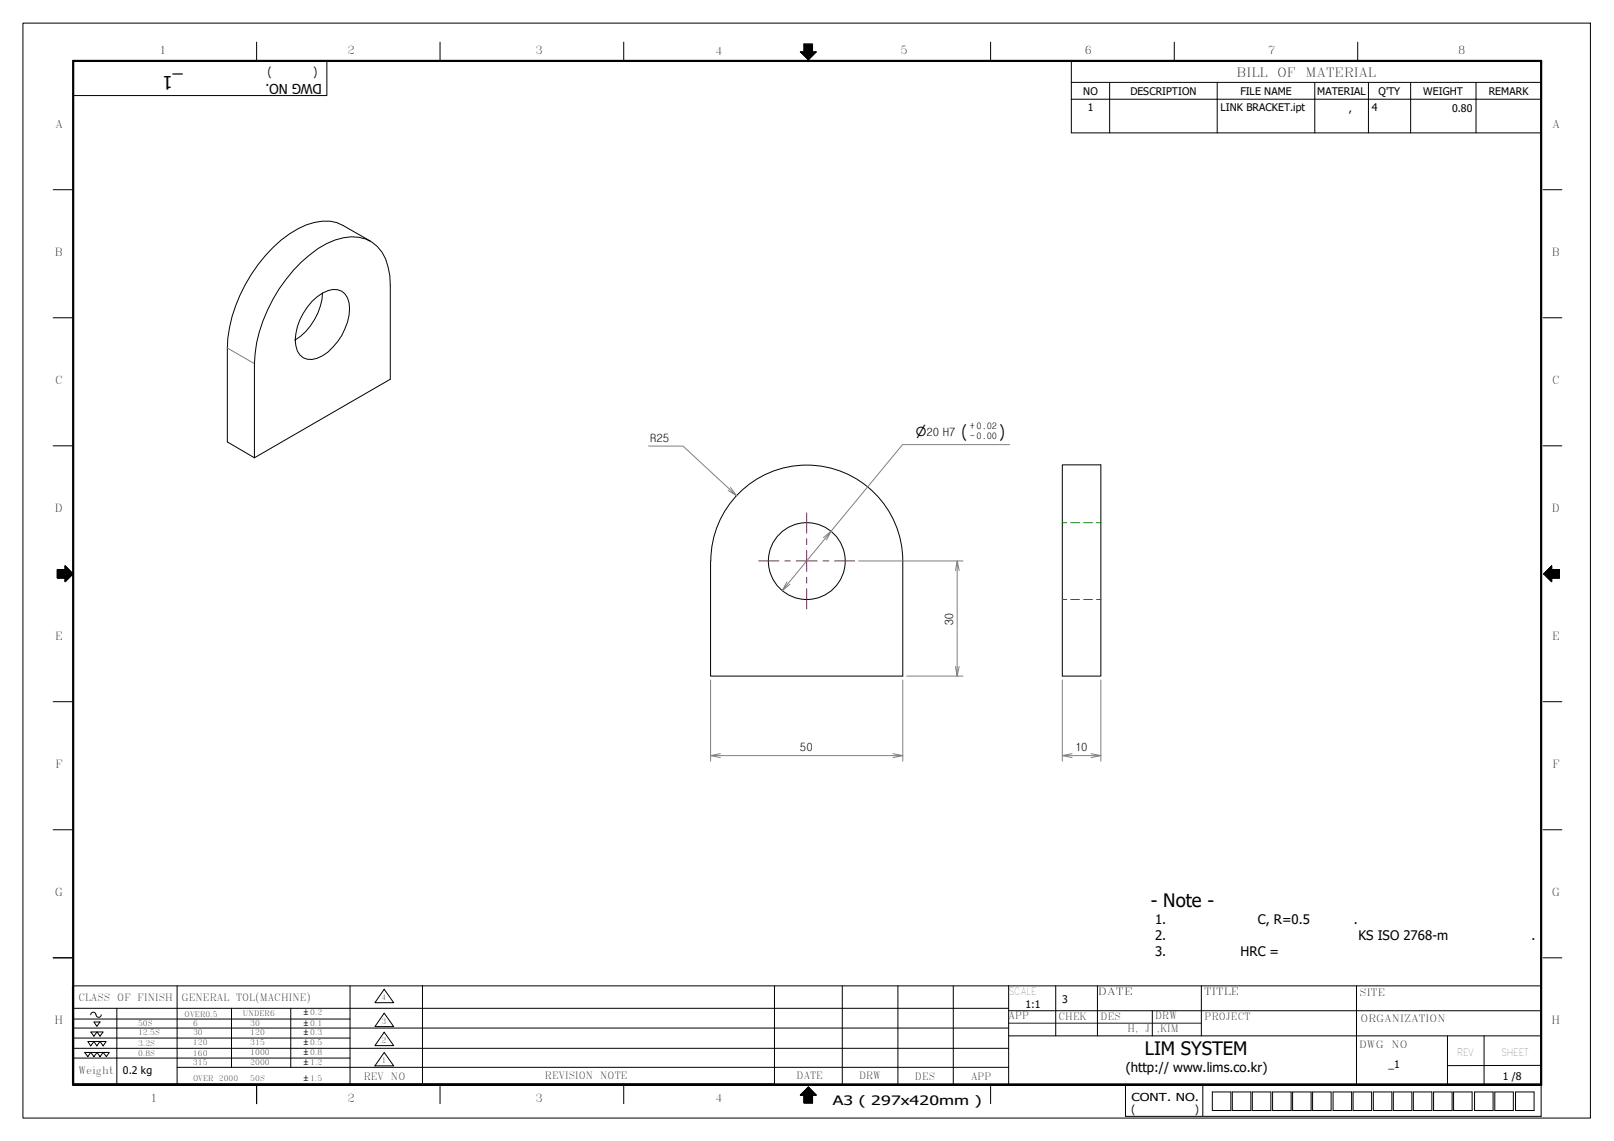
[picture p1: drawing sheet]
<svg xmlns="http://www.w3.org/2000/svg" width="420mm" height="297mm" viewBox="0 0 420 297" stroke-linecap="round" stroke-linejoin="round" font-family="sans-serif">
<g fill="none" stroke="#000" stroke-width=".26">
<path d="M212.5 13.5l-2.1 2M89.3 58.7a12.1 12.1 0 0 0-11.7 .8 37.8 37.8 0 0 0-16.3 20.1 33.7 33.7 0 0 0-2.1 11v24.4l7 4.2 35.4-20.5M83.9 76.3a15.7 15.7 0 0 1-7.1 12.2 15.7 15.7 0 0 1 7.1-12.2 4.6 4.6 0 0 1 5.9 .2 6.7 6.7 0 0 1 1.1 5.5 15 15 0 0 1-8.4 11.3 3.8 3.8 0 0 1-5.5-3.3l-.2-1.5M66.2 94.7v24.5M276.5 121h10.1v55h-10.1zM185 146v30h50v-30a25 25 0 0 0-25-24.9 25 25 0 0 0-25 25"/>
<circle cx="210" cy="146.1" r="10"/>
</g>
<path d="M276.5 136.1h1.2M278.8 136.1h2.2M282.1 136.1h2.3M285.4 136.1h1.2M276.5 156.1h1.2M278.8 156.1h2.2M282.1 156.1h2.3M285.4 156.1h1.2" fill="none" stroke="#008000" stroke-width=".26"/>
<path d="M59.2 90.6l7 4.1" fill="none" stroke="#808080" stroke-width=".26"/>
<g fill="none" stroke="#000" stroke-width=".26">
<path d="M66.8 11v4.9M85.1 16.1v8.8h-66.1M114.6 11v4.9M162.4 11v4.9M257.9 11v4.9M305.7 11v4.9M353.4 11v4.9M13.8 49.4h4.9M89.3 58.7l7.2 4.1M401.7 49.4h4.9M13.8 82.7h4.9M66.2 94.7a39.6 39.6 0 0 1 16.6-30 14.4 14.4 0 0 1 12.4-2.5 9.5 9.5 0 0 1 5.8 7.3l.5 2.2 .1 2.5v24.5"/>
<path d="M401.7 82.7h4.9M13.8 116.1h4.9M401.7 116.1h4.9M14.9 148.3h2.1v-1l2 2.1-2 2v-.9h-2.1zM13.8 182.7h4.9M401.7 182.7h4.9M13.8 216h4.9M401.7 216h4.9M13.8 249.4h4.9M401.7 249.4h4.9M66.8 282.4v4.9M114.6 282.4v4.9"/>
<path d="M162.4 282.4v4.9M257.9 282.4v4.9M313.1 282.4v8.1M315.6 284.3h4.8v4.8h-4.8zM320.8 284.3h4.8v4.8h-4.8zM326 284.3h4.8v4.8h-4.8zM331.3 284.3h4.8v4.8h-4.8zM336.5 284.3h4.8v4.8h-4.8zM341.7 284.3h4.8v4.8h-4.8zM347 284.3h4.9v4.8h-4.9zM352.2 284.3h4.9v4.8h-4.9zM357.5 284.3h4.8v4.8h-4.8z"/>
<path d="M362.7 284.3h4.8v4.8h-4.8zM367.9 284.3h4.8v4.8h-4.8zM373.2 284.3h4.8v4.8h-4.8zM378.4 284.3h4.8v4.8h-4.8zM383.9 284.3h4.8v4.8h-4.8zM389.1 284.3h4.9v4.8h-4.9zM394.5 284.3h4.9v4.8h-4.9zM401.2 282.4v8.2h-108.2"/>
</g>
<!-- layer: 0 -->
<path d="M401.9 149.4l2-1.1v2.2zM401.9 149.4l2 1.1v.9zM403.9 147.3v1l-2 1.1zM403.9 148.3h2.1v2.2zM403.9 148.3l2.1 2.2h-2.1zM209.3 285.1l2.2 2h-2.2zM209.3 285.1h2.2v2zM210.4 283l1.1 2.1h-2.2zM210.4 283l2.1 2.1h-1zM208.3 285.1l2.1-2.1-1.1 2.1z" fill="#000" stroke="#000" stroke-width=".26"/>
<path d="M14.9 148.3h2.1l-2.1 2.2zM17 148.3v2.2h-2.1zM17 148.3l2 1.1-2 1.1zM17 150.5l2-1.1-2 2zM17 147.3l2 2.1-2-1.1z" fill="#000" stroke="#000" stroke-width=".26"/>
<path d="M209.3 13.5h2.2l-1.1 2zM208.3 13.5h1l1.1 2zM209.3 11.5h2.2v2zM209.3 11.5l2.2 2h-2.2zM211.5 13.5h1l-2.1 2z" fill="#000" stroke="#000" stroke-width=".26"/>
<g fill="none" stroke="#000" stroke-width=".26">
<path d="M278.9 21.4v-5.5h122.3v5.5M278.9 21.4h122.3v4.4M278.9 21.4v13.2h122.3v-8.8M278.9 25.8h122.3M288.9 21.4v13.2M316.9 21.4v13.2M342.3 21.4v13.2M356.2 21.4v13.2M367.2 21.4v13.2M384.2 21.4v13.2M46.1 256.7v25.5M91.1 256.7v25.5"/>
<path d="M100 257.5l2.5 3.5h-4.9zM110 256.6v25.6M201.6 256.7v25.5h-182.7v-25.5h382.3v25.5h-382.3M219.3 256.7v25.7M233.7 256.7v25.7M248.2 256.7v25.5M262.6 256.7v25.5M274.8 256.7v13M285.7 256.7v13M312.7 256.7v13M353.1 256.7v25.5M18.9 275.4h72.2"/>
<path d="M18.9 270.2h72.2M18.9 265.3h72.2M18.9 267.6h243.6M18.9 262.5h243.7M18.9 272.9h243.7M22 274h1.6l-.7 1.1zM22.9 271.1h1.5l-.8 1.2zM23.6 274h1.7l-.9 1.1zM23.6 268.7h1.7l-.9 1zM23.6 264.2a.67 .67 0 0 1 .7-.7 .67 .67 0 0 1 .7 .7M24.4 271.1h1.6l-.8 1.2zM24.4 266.1h1.6l-.8 1.1z"/>
<path d="M25 264.2a.67 .67 0 0 0 .7 .6 .67 .67 0 0 0 .7-.6M25.3 274h1.6l-.9 1.1zM25.3 268.7h1.6l-.9 1zM26 271.1h1.6l-.7 1.2zM26.9 274h1.5l-.7 1.1zM30.4 262.5v19.7M46.1 277.9h216.5M60.3 262.5v15.4M75.7 262.5v15.4M100 263.8l2.5 3.5h-4.9zM100 268.7l2.5 3.5h-4.9zM100 274l2.5 3.5h-4.9z"/>
<path d="M262.6 263.1h138.6M262.6 269.7h138.6M300 263.1v6.6M376.8 269.7v12.5M386.3 269.7v12.5M401.2 277.4h-24.4"/>
</g>
<!-- layer: SkizziergeometrieWIN-ISO -->
<path d="M6 6h408v285.1h-408z" fill="none" stroke="#000" stroke-width=".26"/>
<!-- layer: 0 -->
<path d="M212.5 13.5h-1v-2h-2.2v2h-1l2.1 2M14.9 148.3h2.1v-1l2 2.1-2 2v-.9h-2.1zM403.9 147.3v1h2.1v2.2h-2.1v.9l-2-2zM208.3 285.1l2.1-2.1 2.1 2.1h-1v2h-2.2v-2zM293 282.4v8.2" fill="none" stroke="#000" stroke-width=".26"/>
<path d="M19 15.9h382.2v266.5h-382.2z" fill="none" stroke="#000" stroke-width=".57"/>
<path d="M262.6 266.4h50.1" fill="none" stroke="#400040" stroke-width=".26"/>
<path d="M210 133.5v5.3M197.5 146h5.3M204.3 146h1.4M207.3 146h5.4M210 140.3v1.5M210 143.3v5.5M210 150.3v1.5M210 153.3v5.2M214.2 146h1.6M217.2 146h5.3" fill="none" stroke="#f00" stroke-width=".26"/>
<g fill="none" stroke="#808080" stroke-width=".26">
<path d="M168.8 116.1h9l13.9 12.9-2.2-1.3M262.8 115.7h-27.9l-18.6 22.6-1.9 1.6M190.2 126.9l1.5 2.1M205.6 152.1l-2 1.7M215.1 140.6l1.2-2.3-12.7 15.5 1.3-2.3M223.5 146h27.2M249.2 146l-.5 2.5M249.7 148.5l-.5-2.5v30l-.5-2.5M185 177v21.2M235 177v21.2M236 176h14.7M249.7 173.5l-.5 2.5"/>
<path d="M276.5 177v21.2M286.6 177v21.2M185 196.7l2.5 .5M187.5 196.2l-2.5 .5h50l-2.5 .5M232.5 196.2l2.5 .5M276.5 196.7l2.6 .5M279.1 196.2l-2.6 .5h10.1l-2.6 .5M284 196.2l2.6 .5"/>
</g>
<g font-size="4.8">
<text x="47.6" y="19.8" transform="rotate(180 47.6 19.8)">_1</text>
<text x="249.9" y="114.2">(</text>
<text x="259.7" y="114.2">)</text>
<text x="299.6" y="236.1">- Note -</text>
<text x="298" y="274.6">LIM SYSTEM</text>
</g>
<text font-size="3.5" x="83.8" y="21.8" transform="rotate(-180 83.8 21.8)">DWG NO.</text>
<g font-size="3.4">
<text x="300.7" y="240.6">1.</text>
<text x="300.7" y="244.7">2.</text>
<text x="327.5" y="240.6">C, R=0.5</text>
<text x="352.4" y="240.6">.</text>
<text x="353.6" y="244.7">KS ISO 2768-m</text>
<text x="398.7" y="244.7">.</text>
<text x="300.7" y="248.8">3.</text>
<text x="322.9" y="248.8">HRC =</text>
<text x="293.1" y="279.1">(http:// www.lims.co.kr)</text>
<text x="216.8" y="287.6">A3 ( 297x420mm )</text>
</g>
<g font-size="3.3">
<text x="321.9" y="19.9">BILL</text>
<text x="332.5" y="19.9">OF</text>
<text x="339.9" y="19.9">MATERIAL</text>
</g>
<text font-size="3.2" x="238.4" y="113.5">⌀20 H7</text>
<g font-size="3.1">
<text x="70.7" y="18.1" transform="rotate(180 70.7 18.1)">)</text>
<text x="82.5" y="18.1" transform="rotate(180 82.5 18.1)">(</text>
</g>
<g font-size="3">
<text x="169.4" y="115">R25</text>
<text x="248.2" y="162.7" transform="rotate(-90 248.2 162.7)">30</text>
<text x="208.3" y="195.6">50</text>
<text x="279.9" y="195.6">10</text>
</g>
<g font-size="2.9">
<text x="41.5" y="14.1">1</text>
<text x="90.4" y="14.1">2</text>
<text x="139.4" y="14.1">3</text>
<text x="186.2" y="14.2">4</text>
<text x="234.4" y="14.1">5</text>
<text x="282.4" y="14.1">6</text>
<text x="330.1" y="14.1">7</text>
<text x="379.6" y="14.1">8</text>
<text x="14.4" y="33.3">A</text>
<text x="404.1" y="33.3">A</text>
<text x="14.3" y="66.6">B</text>
<text x="404" y="66.6">B</text>
<text x="14.4" y="99.9">C</text>
<text x="404.1" y="99.9">C</text>
<text x="14.3" y="133.2">D</text>
<text x="404" y="133.2">D</text>
<text x="14.4" y="166.5">E</text>
<text x="404.1" y="166.5">E</text>
<text x="14.4" y="199.9">F</text>
<text x="404.1" y="199.9">F</text>
<text x="14.3" y="233.2">G</text>
<text x="404" y="233.2">G</text>
<text x="14.2" y="266.5">H</text>
<text x="403.9" y="266.5">H</text>
<text x="39.1" y="286.9">1</text>
<text x="90.4" y="286.8">2</text>
<text x="139.4" y="286.8">3</text>
<text x="186.2" y="286.8">4</text>
<text x="294.6" y="286.5">CONT. NO.</text>
<text x="294.6" y="289.9">(</text>
<text x="311.1" y="289.9">)</text>
</g>
<g font-size="2.7">
<text x="282" y="24.7">NO</text>
<text x="283.1" y="29">1</text>
<text x="294.3" y="24.7">DESCRIPTION</text>
<text x="317.8" y="29">LINK BRACKET.ipt</text>
<text x="322.9" y="24.6">FILE NAME</text>
<text x="342.9" y="24.6">MATERIAL</text>
<text x="351.2" y="29.1">,</text>
<text x="357.1" y="29">4</text>
<text x="358.8" y="24.7">Q'TY</text>
<text x="370.5" y="24.7">WEIGHT</text>
<text x="378" y="29.1">0.80</text>
<text x="387.5" y="24.6">REMARK</text>
<text x="267" y="262.4">1:1</text>
<text x="276.5" y="261.2">3</text>
<text x="32" y="279.6">0.2 kg</text>
<text x="361.4" y="278">_1</text>
<text x="391.2" y="281.1">1 /8</text>
</g>
<g font-size="2.6">
<text x="20.4" y="260.5">CLASS</text>
<text x="30.5" y="260.5">OF FINISH</text>
<text x="47.2" y="260.7">GENERAL TOL(MACHINE)</text>
<text x="262.6" y="258.9">SCALE</text>
<text x="285.8" y="259.1">DATE</text>
<text x="313.5" y="259.1">TITLE</text>
<text x="353.9" y="259.4">SITE</text>
<text x="262.6" y="265.2">APP</text>
<text x="275.5" y="265.4">CHEK</text>
<text x="286.5" y="265.5">DES</text>
<text x="293.5" y="268.8">H, J</text>
<text x="300.7" y="265.3">DRW</text>
<text x="301.2" y="268.8">,KIM</text>
<text x="313.6" y="265.6">PROJECT</text>
<text x="354.1" y="266.1">ORGANIZATION</text>
<text x="353.8" y="272.7">DWG</text>
<text x="362.3" y="272.7">NO</text>
<text x="379.3" y="274.9">REV</text>
<text x="390.8" y="274.9">SHEET</text>
<text x="20.4" y="279.5">Weight</text>
<text x="94.7" y="281.2">REV NO</text>
<text x="141.9" y="281">REVISION</text>
<text x="156.3" y="281">NOTE</text>
<text x="207.3" y="280.8">DATE</text>
<text x="223.6" y="280.8">DRW</text>
<text x="238.1" y="281.1">DES</text>
<text x="252.8" y="281">APP</text>
</g>
<g font-size="2.3">
<text x="252.5" y="111.6">+ 0.02</text>
<text x="252.5" y="114.2">- 0.00</text>
</g>
<g font-size="2">
<text x="99.3" y="260.3">4</text>
<text x="35.9" y="267.2">50S</text>
<text x="35.9" y="269.5">12.5S</text>
<text x="48.1" y="264.7">OVER0.5</text>
<text x="50.3" y="267.1">6</text>
<text x="50.3" y="269.5">30</text>
<text x="63.2" y="264.5">UNDER6</text>
<text x="65.2" y="267.1">30</text>
<text x="65.2" y="269.4">120</text>
<text x="79.1" y="264.3">±0.2</text>
<text x="79.1" y="267.1">±0.1</text>
<text x="79.1" y="269.5">±0.3</text>
<text x="99.3" y="266.5">3</text>
<text x="35.9" y="272.2">3.2S</text>
<text x="35.9" y="274.8">0.8S</text>
<text x="50.2" y="272.1">120</text>
<text x="50.2" y="274.8">160</text>
<text x="65.2" y="272.1">315</text>
<text x="65.2" y="274.7">1000</text>
<text x="79.1" y="272.1">±0.5</text>
<text x="79.1" y="274.8">±0.8</text>
<text x="99.3" y="271.5">2</text>
<text x="50.2" y="277.4">315</text>
<text x="50.3" y="281.4">OVER 2000</text>
<text x="65.2" y="277.3">2000</text>
<text x="65.2" y="281.4">50S</text>
<text x="79.1" y="277.4">±1.2</text>
<text x="79.1" y="281.4">±1.5</text>
<text x="99.3" y="276.7">1</text>
</g>
</svg>
